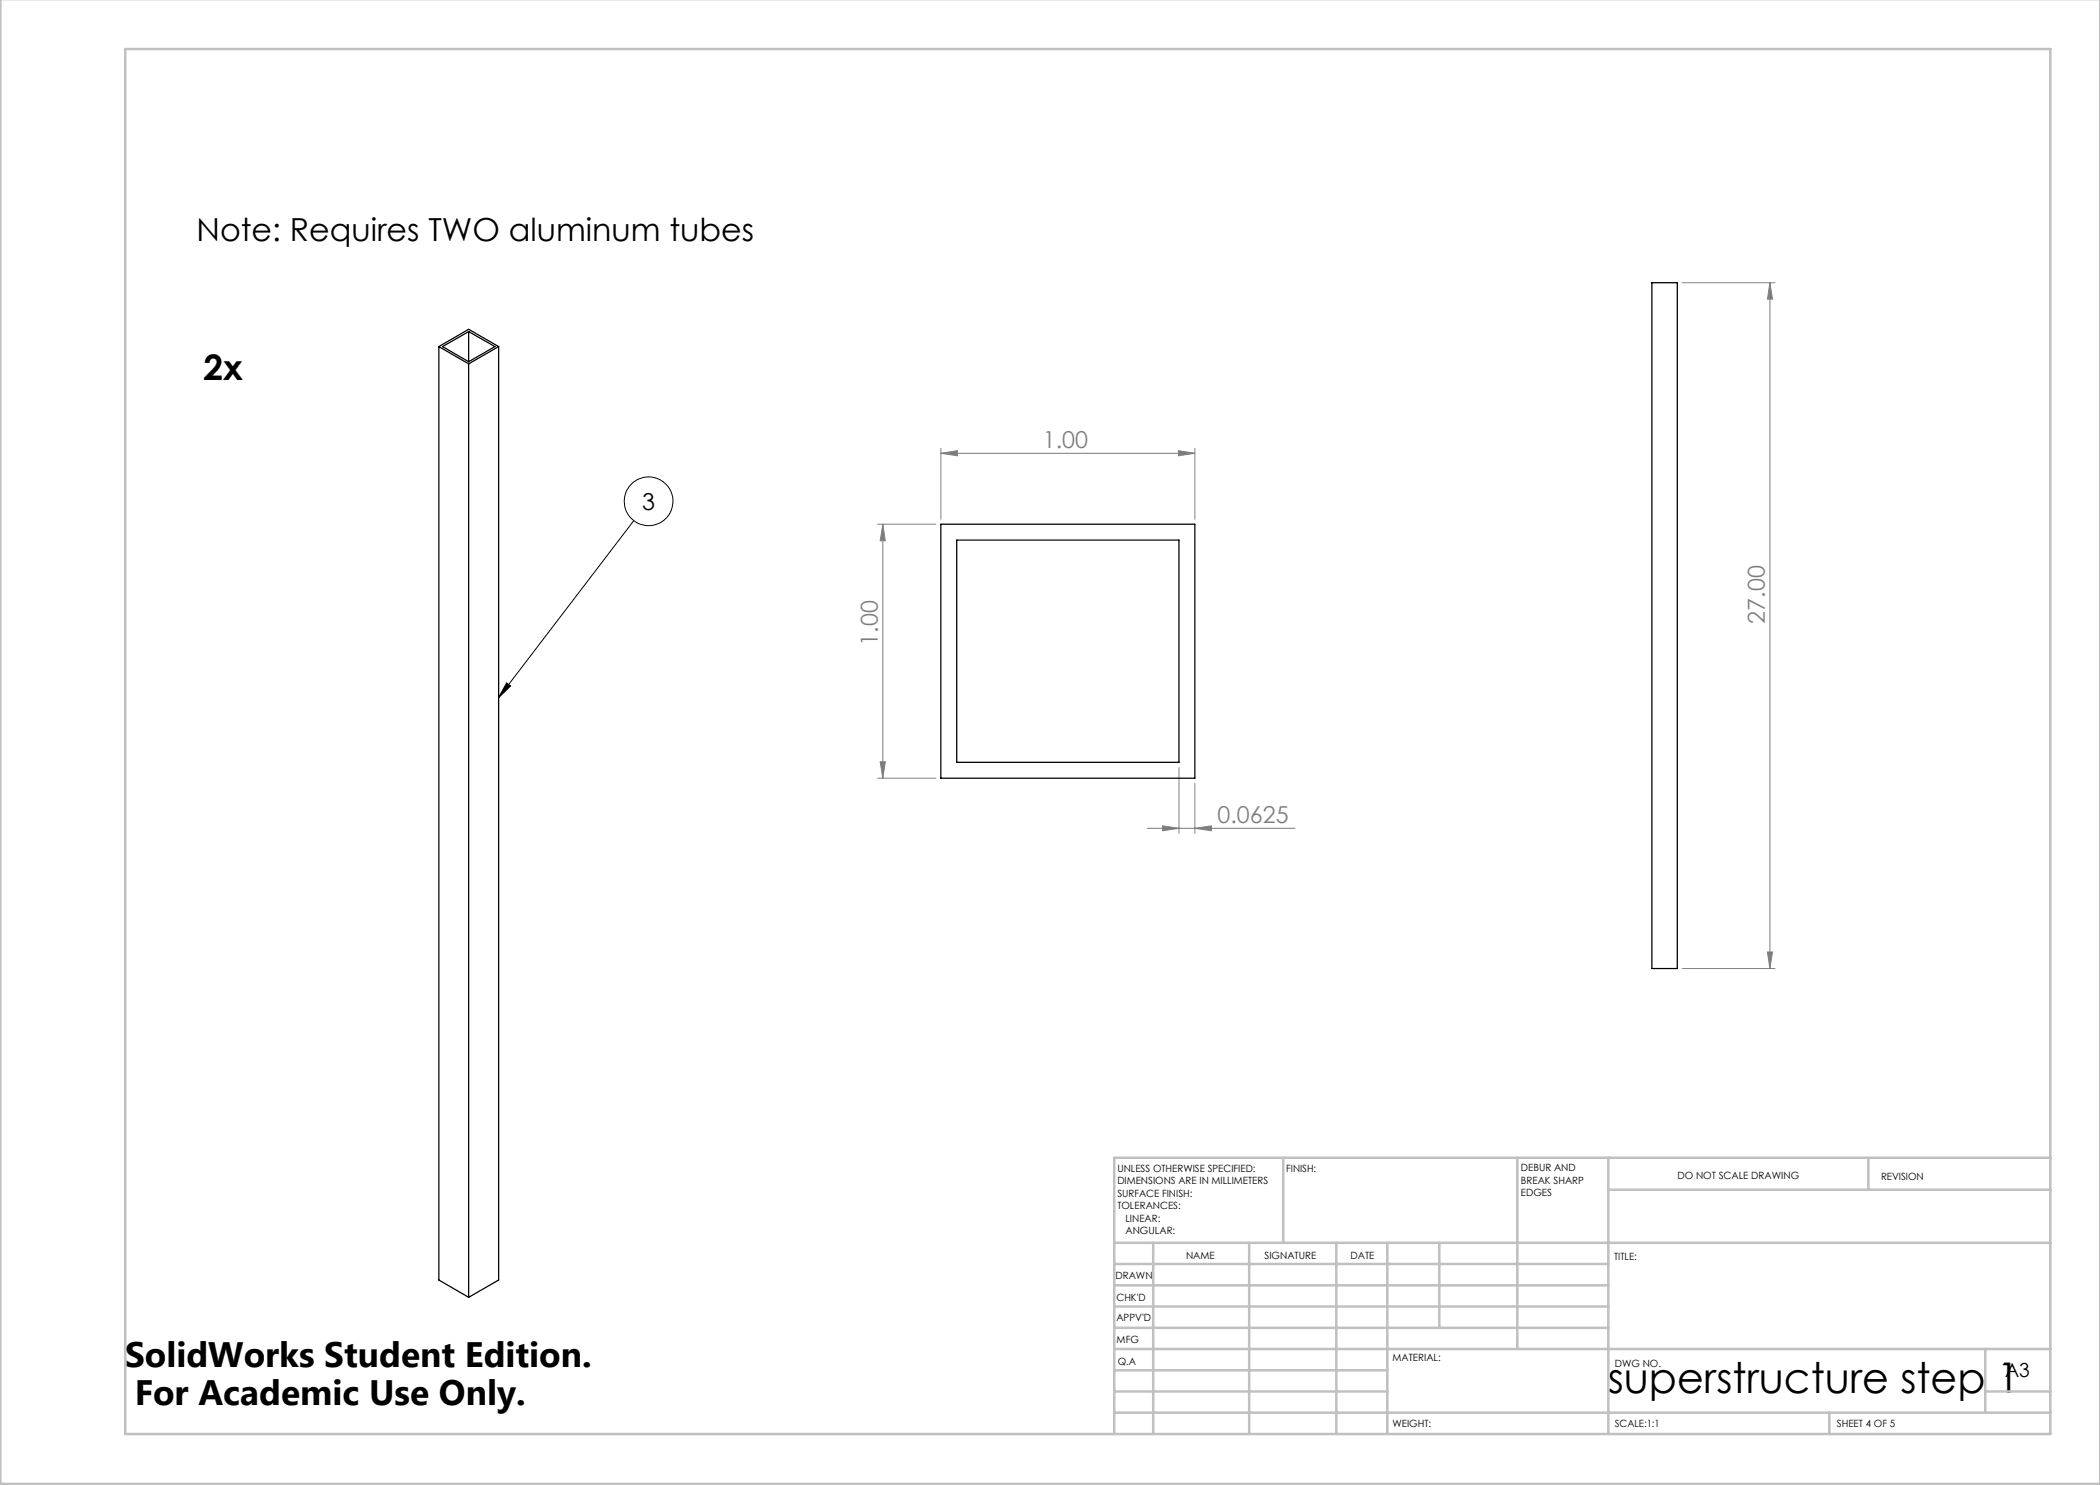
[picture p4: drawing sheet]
<svg xmlns="http://www.w3.org/2000/svg" width="420mm" height="297mm" viewBox="0 0 420 297" stroke-linecap="round" stroke-linejoin="round" font-family="sans-serif">
<g fill="none" stroke="#000" stroke-width=".2">
<path d="M126.8 104.1l-27.1 35.4M101.3 136.6l.8 .6-2.4 2.3z"/>
<circle cx="129.7" cy="100.3" r="4.9"/>
</g>
<g fill="none" stroke="#808080" stroke-width=".2">
<path d="M336.4 56.5h18.6M354 56.5v137.2M354 56.5l.5 3.3h-1zM188.2 90.7l3.3-.6v1.1zM188.2 89.7v14.2M188.2 90.7h50.8M235.7 90.1l3.3 .6-3.3 .5zM239 89.7v14.2M175.5 104.8h11.7M176.6 104.8v50.8M176.6 104.8l.5 3.4h-1.1zM175.5 155.6h11.7"/>
<path d="M176 152.4h1.1l-.5 3.2zM235.8 153.5v13.1M239 156.7v9.9M229.4 165.7h29.6M232.5 165.2l3.3 .5-3.3 .5zM239 165.7l3.3-.5v1zM336.4 193.7h18.6M353.5 190.4h1l-.5 3.3z"/>
</g>
<g fill="none" stroke="#c0c0c0" stroke-width=".5">
<path d="M.1 -.1v296.9h419.9M25 9.8h385.1v277h-385.1zM256.6 231.6v17M303.5 231.6v38.2M321.7 231.6v55.2M321.7 237.9h88.4M373.7 231.6v6.3M410.1 231.6h-187.3v55.2M222.8 248.6h187.3M222.8 257.1h98.9M222.8 252.8h98.9M230.6 248.6v38.2"/>
<path d="M249.8 248.6v38.2M267.3 248.6v38.2M277.5 248.6v38.2M287.9 248.6v17M222.8 265.6h98.9M222.8 261.3h98.9M222.8 278.3h54.7M222.8 274.1h54.7M222.8 269.8h187.3M397.1 278.3h13M397.1 269.8v12.7M222.8 282.5h187.3"/>
<path d="M365.9 282.5v4.3"/>
</g>
<path d="M101.3 136.6l.8 .6-2.4 2.3z" fill="#000"/>
<g fill="#808080">
<path d="M176 152.4h1.1l-.5 3.2zM176.6 104.8l.5 3.4h-1.1z"/>
<path d="M354 56.5l.5 3.3h-1zM353.5 190.4h1l-.5 3.3z"/>
<path d="M188.2 90.7l3.3-.6v1.1zM235.7 90.1l3.3 .6-3.3 .5zM232.5 165.2l3.3 .5-3.3 .5zM239 165.7l3.3-.5v1z"/>
</g>
<path d="M330.4 56.5h5.1v137.2h-5.1zM87.8 69.3l5.9 3.5M87.8 69.3l5.9-3.4 6 3.4M87.8 69.3v186.7l5.9 3.5M93.7 66.3l5.3 3-5.3 3.1M93.7 66.3l-5.2 3 5.2 3.1M93.7 66.3v6.1M93.7 72.8v186.7M99.7 69.3l-6 3.5M99.7 69.3v186.7l-6 3.5M188.2 104.8h50.8v50.8h-50.8zM191.3 108h44.5v44.5h-44.5z" fill="none" stroke="#000" stroke-width=".25"/>
<text font-size="8.5" x="321.6" y="278.5">superstructure step 1</text>
<g font-size="7.1">
<text x="40.7" y="76">2x</text>
<text x="25" y="273.3">SolidWorks Student Edition.</text>
<text x="26.9" y="281">For Academic Use Only.</text>
</g>
<text font-size="6.3" x="39.3" y="48.2">Note: Requires TWO aluminum tubes</text>
<g font-size="4.7" fill="#808080">
<text x="208.6" y="89.6">1.00</text>
<text x="353" y="124.7" transform="rotate(-90 353 124.7)">27.00</text>
<text x="175.6" y="129.1" transform="rotate(-90 175.6 129.1)">1.00</text>
<text x="243.5" y="164.6">0.0625</text>
</g>
<text font-size="4.7" x="128.4" y="101.9">3</text>
<text font-size="3.9" x="401" y="275.4">A3</text>
<g font-size="2">
<text x="223.5" y="234.4">UNLESS OTHERWISE SPECIFIED:</text>
<text x="223.5" y="236.9">DIMENSIONS ARE IN MILLIMETERS</text>
<text x="223.5" y="239.4">SURFACE FINISH:</text>
<text x="257.2" y="234.4">FINISH:</text>
<text x="304.2" y="234.3">DEBUR AND</text>
<text x="304.2" y="236.8">BREAK SHARP</text>
<text x="304.2" y="239.3">EDGES</text>
<text x="335.5" y="235.8">DO NOT SCALE DRAWING</text>
<text x="376.2" y="236">REVISION</text>
<text x="223.5" y="241.9">TOLERANCES:</text>
<text x="225.1" y="244.4">LINEAR:</text>
<text x="225.1" y="246.9">ANGULAR:</text>
<text x="237.2" y="251.8">NAME</text>
<text x="252.9" y="251.7">SIGNATURE</text>
<text x="270.1" y="251.7">DATE</text>
<text x="223.1" y="255.9">DRAWN</text>
<text x="322.8" y="252">TITLE:</text>
<text x="223.3" y="260.1">CHK'D</text>
<text x="223.3" y="264.2">APPV'D</text>
<text x="223.3" y="268.6">MFG</text>
<text x="223.5" y="272.9">Q.A</text>
<text x="278.5" y="272.3">MATERIAL:</text>
<text x="323" y="273.4">DWG NO.</text>
<text x="278.5" y="285.3">WEIGHT:</text>
<text x="323" y="285.4">SCALE:1:1</text>
<text x="367.4" y="285.4">SHEET 4 OF 5</text>
</g>
</svg>
